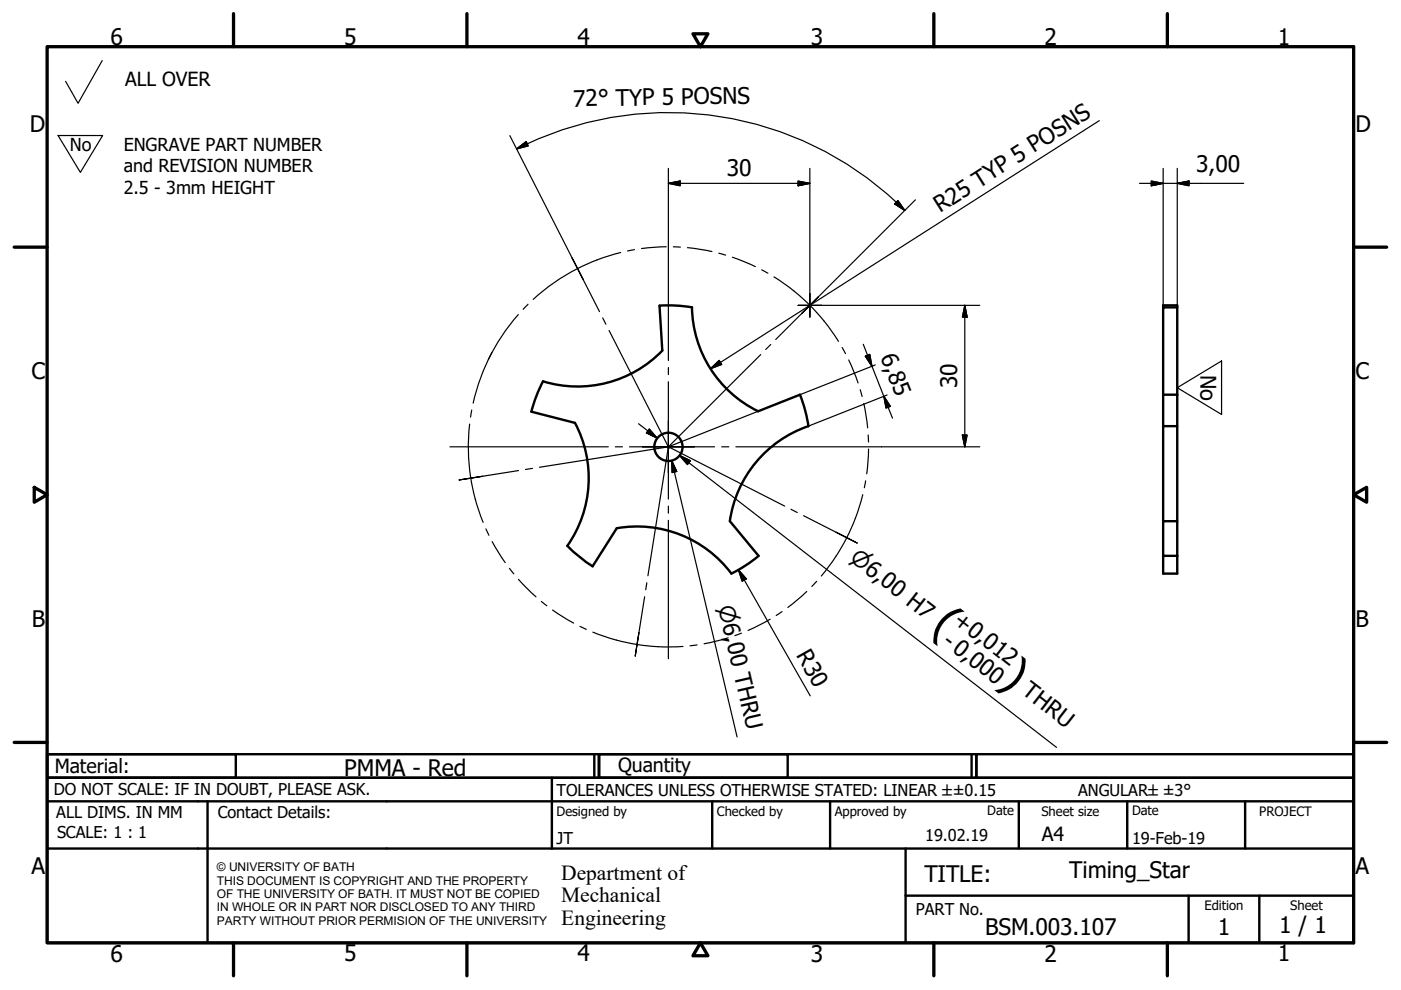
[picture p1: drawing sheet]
<svg xmlns="http://www.w3.org/2000/svg" width="297mm" height="210mm" viewBox="0 0 297 210" stroke-linecap="round" stroke-linejoin="round" font-family="sans-serif">
<!-- layer: Visible (ISO) -->
<g fill="none" stroke="#000" stroke-width=".51">
<path d="M140.4 74.3l-.6-9.5a30.9 30.9 0 0 1 6.9 .3 25 25 0 0 0 14 22.1M140.4 74.3a25 25 0 0 1-25.3 6.5 30 30 0 0 0-2.4 6.5l9.2 2.4M246.6 65.2v-.5h3v.5M121.9 89.6a25 25 0 0 1-1.6 26.1 30 30 0 0 0 5.3 4.4l5.1-8.1M160.7 87.2l8.9-3.5a30 30 0 0 1 1.8 6.7M171.4 90.4a25 25 0 0 0-16.7 20.1M246.6 83.7v-18.5h3v18.5M246.6 90.4h3v20.1M246.6 83.7h3M246.6 83.7v26.8M249.6 83.7v6.7M130.7 112a25 25 0 0 1 24.4 9.6"/>
<path d="M154.7 110.5l6.1 7.3M160.8 117.9a30 30 0 0 1-5.7 3.7M246.6 110.5h3v7.3h-3zM246.6 117.8v3.8h3v-3.8"/>
<circle cx="141.7" cy="94.7" r="3"/>
</g>
<!-- layer: Border (ISO) -->
<g fill="none" stroke="#000" stroke-width=".7">
<path d="M10 9.9h277v190h-277zM49.5 2.9v7M99 2.9v7M146.9 7.2h3.2l-1.6 2.7zM198 2.9v7M247.5 2.9v7M3 52.4h7M287 52.4h7M7.3 103.3l2.7 1.6-2.7 1.6zM287 104.9l2.8-1.6v3.2zM3 157.4h7M287 157.4h7"/>
<path d="M49.5 199.9v7M99 199.9v7M148.5 199.9l1.6 2.7h-3.2zM198 199.9v7M247.5 199.9v7"/>
</g>
<!-- layer: Title (ISO) -->
<g fill="none" stroke="#000" stroke-width=".51">
<path d="M10 159.9h40v5h-40zM10 159.9h117v5h-117zM126 159.9v5M127 159.9h40v5h-40zM127 159.9h80v5h-80zM206 159.9v5M207 159.9h80v5h-80zM10 169.9v-5h277v5M10 169.9h277v30h-277zM10 179.9h277M44 169.9v30M117 164.9v15"/>
<path d="M151 169.9v10M176 169.9v10M192 179.9v20M216 169.9v10M239 169.9v10M264 169.9v10M192 189.9h95M252 189.9v10M267 189.9v10"/>
</g>
<!-- layer: Sketch Geometry (ISO) -->
<path d="M21.7 12.8l-5.1 9.1-2.7-4.7M12.3 28.7h9.5l-4.8 7.8zM160.7 87.2l-19 7.5M249.6 82.2l9.4-5.7v11.4z" fill="none" stroke="#000" stroke-width=".25"/>
<path d="M240.2 82.2v.1" fill="none" stroke="#fff" stroke-width=".21"/>
<!-- layer: Center Mark (ISO) -->
<g fill="none" stroke="#000" stroke-width=".25">
<path d="M121.3 54.7l1.1 2.2-1.1-2.2M123.6 59.2l-1.2-2.3 4.7 9.2M141.7 48.4v28M127.8 67.4l.7 1.3M129.1 70.1l12.8 25M141.7 77.9v1.5M161.3 75.2l-19.8 19.7M163.4 73l-1.1 1.1M169.2 64.7h2.5h-2.5M169.9 66.5l1.8-1.8-7.2 7.3M171.7 62.2v2.5v-2.5M171.7 67.2v-2.5v2.5"/>
<path d="M173.5 63l-1.8 1.7 1.8-1.7M174.2 64.7h-2.5h2.5M95.4 94.7h33.6M109.9 99.8l-10.1 1.6 2.5-.4M112.9 99.3l-1.5 .2M130.5 94.7h1.5M133.5 94.7h8.2h-5.5M141.6 94.7l24.8 12.6M141.7 94.9l-4.3 27.2M141.7 80.9v13.8v-5.5M142.4 94.6l-28 4.5M147.2 94.7h-5.5h9.8"/>
<path d="M153 94.7h1.5M156 94.7h30.9M97.3 101.8l2.5-.4-2.5 .4M141.7 100.2v-5.5v11.1M141.7 107.3v1.5M141.7 110.3v29.4M167.7 108l1.3 .7M170.4 109.3l9.1 4.7-2.2-1.1M181.7 115.1l-2.2-1.1 2.2 1.1M134.7 139.1l.4-2.5-.4 2.5M136.7 126.5l-1.6 10.1 .4-2.4M137.1 123.6l-.2 1.4"/>
</g>
<!-- layer: Dimension (ISO) -->
<g fill="none" stroke="#000" stroke-width=".25">
<path d="M108.1 28.8l13.2 25.9M109.5 31.6l2.1-1.6 .4 .9zM109.5 31.6a71 71 0 0 1 82.3 13M141.7 38.9l2.5-.5v1zM141.7 38.9h30M141.7 35.7v12.7M169.2 38.4l2.5 .5-2.5 .5zM171.7 35.7v26.5M233.1 25.6l-82.5 52.6M241.6 38.9h22.1M244.1 38.4l2.5 .5-2.5 .5zM246.6 35.7v29.5"/>
<path d="M249.6 38.9l2.5-.5v1zM249.6 35.7v29.5M190.4 42.5l1.4 2.1-2.1-1.4zM194.1 42.4l-20.6 20.6M150.6 78.2l1.9-1.8 .5 .9zM174.2 64.7h33.5M183 73l6.2 15.7M183.5 75.5l.9-.4 .5 2.6zM185.6 77.4l-16 6.3M204.6 64.7l.4 2.5h-1zM204.6 64.7v30M135.4 89.8l3.9 3.1"/>
<path d="M137.7 91l1.6 1.9-2.2-1.1zM144.1 96.6l2.3 1.1-.6 .8zM146 98.1l-1.9-1.5 79.9 61.9M186.9 94.7h20.8M187.4 84l1.4 2.2-.9 .3zM188.1 83.7l-16.7 6.7M204 92.2h1l-.4 2.5zM156.5 120.8l1.7 1.9-.8 .5zM156.5 120.8l15.3 26.7"/>
</g>
<g fill="#000" stroke="#000" stroke-width=".25">
<path d="M109.5 31.6l2.1-1.6zM109.5 31.6l2.1-1.6 .4 .9zM141.7 38.9l2.5-.5zM141.7 38.9l2.5-.5v1zM169.2 39.4l2.5-.5zM169.2 38.4l2.5 .5-2.5 .5zM244.1 39.4l2.5-.5zM244.1 38.4l2.5 .5-2.5 .5zM249.6 38.9l2.5-.5zM249.6 38.9l2.5-.5v1zM189.7 43.2l2.1 1.4zM190.4 42.5l1.4 2.1-2.1-1.4z"/>
<path d="M150.6 78.2l1.9-1.8zM150.6 78.2l1.9-1.8 .5 .9zM183.5 75.5l1.4 2.2zM183.5 75.5l.9-.4 .5 2.6zM204.6 64.7l.4 2.5zM204.6 64.7l.4 2.5h-1zM137.1 91.8l2.2 1.1zM137.7 91l1.6 1.9-2.2-1.1zM144.1 96.6l2.3 1.1zM144.1 96.6l2.3 1.1-.6 .8zM187.4 84l1.4 2.2zM187.4 84l1.4 2.2-.9 .3z"/>
<path d="M204 92.2l.6 2.5zM204 92.2h1l-.4 2.5zM156.5 120.8l1.7 1.9zM156.5 120.8l1.7 1.9-.8 .5z"/>
</g>
<!-- layer: Centerline (ISO) -->
<g fill="none" stroke="#000" stroke-width=".25">
<path d="M131.6 53.5a42.4 42.4 0 0 0-18.6 10M134.5 52.9l-1.4 .3M141.3 52.3l-5.3 .4M142.8 52.3l1.5 .1M145.8 52.5l5.1 .8M152.4 53.7l1.5 .4M155.3 54.5l4.8 2M161.5 57.2l1.3 .7M164.1 58.7a42.4 42.4 0 0 1 13.7 13.7M104.3 74.7a42.4 42.4 0 0 0-4 10.8M109.9 66.7a42.4 42.4 0 0 0-6.4 9.5M112 64.5l-1.1 1.1"/>
<path d="M178.5 73.7l.8 1.3M179.9 76.3l2 4.9M99.6 89.9a42.4 42.4 0 0 0 2.8 20.9M100 87l-.2 1.4M182.4 82.6l.4 1.5M183.1 85.5l.9 5.2M184.1 92.2v1.5M184.1 95.2l-.3 5.3M103 112.1l.7 1.4M104.3 114.8l2.8 4.5M177.3 117.9l-3.2 4.2M182.9 104.9a42.4 42.4 0 0 1-5.6 13"/>
<path d="M183.5 102l-.2 1.4M108 120.5l.9 1.2M109.9 122.8l3.7 3.7M114.8 127.5l1.1 .9M117.2 129.3l4.4 2.8M123 132.8l1.3 .6M125.7 134a42.4 42.4 0 0 0 19.1 3.1M147.8 136.7l-1.5 .2M154.4 135.2l-5.1 1.3M157.2 134.2l-1.4 .6M163.3 131.3l-4.7 2.4M165.8 129.7l-1.2 .8"/>
<path d="M171 125.4l-4 3.4M173.1 123.3l-1 1"/>
</g>
<!-- layer: Symbol (ISO) -->
<path d="M142.4 97.7l1.1 2.3-1 .2zM142.4 97.7l13.9 58.5" fill="none" stroke="#000" stroke-width=".25"/>
<path d="M142.4 97.7l1.1 2.3zM142.4 97.7l1.1 2.3-1 .2z" fill="#000" stroke="#000" stroke-width=".25"/>
<g font-size="9.7">
<text x="197.3" y="133.4" transform="rotate(38 197.3 133.4)">(</text>
<text x="211.8" y="144.6" transform="rotate(38 211.8 144.6)">)</text>
</g>
<g font-size="4.8">
<text x="23.4" y="9.5">6</text>
<text x="72.9" y="9.5">5</text>
<text x="122.4" y="9.5">4</text>
<text x="171.9" y="9.5">3</text>
<text x="221.4" y="9.5">2</text>
<text x="270.9" y="9.5">1</text>
<text x="121.5" y="22.6" transform="rotate(-1 121.5 22.6)">72°TYP 5 POSNS</text>
<text x="6.3" y="27.9">D</text>
<text x="287.4" y="27.9">D</text>
<text x="154.1" y="37.3">30</text>
<text x="253.6" y="36.5">3,00</text>
<text x="199.3" y="45.2" transform="rotate(-33 199.3 45.2)">R25 TYP 5 POSNS</text>
<text x="186.6" y="75.6" transform="rotate(68 186.6 75.6)">6,85</text>
<text x="6.7" y="80.4">C</text>
<text x="202.9" y="82.4" transform="rotate(-90 202.9 82.4)">30</text>
<text x="287.4" y="80.4">C</text>
<text x="6.8" y="132.9">B</text>
<text x="199.6" y="136.5" transform="rotate(38 199.6 136.5)">- 0,000</text>
<text x="201.9" y="132.1" transform="rotate(38 201.9 132.1)">+0,012</text>
<text x="287.4" y="132.9">B</text>
<text x="168.7" y="139" transform="rotate(60 168.7 139)">R30</text>
<text x="216.5" y="147" transform="rotate(38 216.5 147)">THRU</text>
<text x="73" y="164.6">PMMA - Red</text>
<text x="6.7" y="185.4">A</text>
<text x="287.4" y="185.4">A</text>
<text x="196" y="187">TITLE:</text>
<text x="226.7" y="186.2">Timing_Star</text>
<text x="271.2" y="197.9">1 / 1</text>
<text x="23.4" y="203.9">6</text>
<text x="72.9" y="203.8">5</text>
<text x="122.4" y="203.8">4</text>
<text x="171.9" y="203.9">3</text>
<text x="208.9" y="198.2">BSM.003.107</text>
<text x="221.4" y="203.9">2</text>
<text x="258.2" y="198.2">1</text>
<text x="270.9" y="203.8">1</text>
</g>
<g font-size="4.6">
<text x="254.5" y="79.5" transform="rotate(90 254.5 79.5)">No</text>
<text x="180" y="118.8" transform="rotate(38 180 118.8)">⌀6,00 H7</text>
<text x="152.2" y="128.7" transform="rotate(77 152.2 128.7)">⌀6,00 THRU</text>
<text x="119" y="186.5">Department of</text>
<text x="119" y="191.3">Mechanical</text>
<text x="119" y="196">Engineering</text>
</g>
<g font-size="4.1">
<text x="26.5" y="18.3">ALL OVER</text>
<text x="11.6" y="163.9">Material:</text>
<text x="131" y="163.7">Quantity</text>
<text x="220.9" y="178.4">A4</text>
</g>
<g font-size="3.8">
<text x="14.8" y="32.1">No</text>
<text x="26.2" y="32">ENGRAVE PART NUMBER</text>
<text x="26.2" y="36.5">and REVISION NUMBER</text>
<text x="26.2" y="41">2.5 - 3mm HEIGHT</text>
</g>
<g font-size="3.5">
<text x="11.4" y="168.5">DO NOT SCALE: IF IN DOUBT, PLEASE ASK.</text>
<text x="11.9" y="173.5">ALL DIMS. IN MM</text>
<text x="46.2" y="173.5">Contact Details:</text>
<text x="118" y="168.8">TOLERANCES UNLESS OTHERWISE STATED: LINEAR ±±0.15</text>
<text x="228.6" y="168.8">ANGULAR±±3°</text>
<text x="12.1" y="177.6">SCALE: 1 : 1</text>
<text x="118" y="178.9">JT</text>
<text x="196.2" y="178.3">19.02.19</text>
<text x="240" y="178.9">19-Feb-19</text>
<text x="194.2" y="194.1">PART No.</text>
</g>
<g font-size="2.8">
<text x="118" y="173">Designed by</text>
<text x="152" y="173">Checked by</text>
<text x="177" y="173">Approved by</text>
<text x="209.3" y="172.9">Date</text>
<text x="220.8" y="173">Sheet size</text>
<text x="240" y="172.9">Date</text>
<text x="267" y="172.9">PROJECT</text>
<text x="255.4" y="193">Edition</text>
<text x="273.6" y="193">Sheet</text>
</g>
<g font-size="2.5">
<text x="46" y="184.7">© UNIVERSITY OF BATH</text>
<text x="46" y="187.6">THIS DOCUMENT IS COPYRIGHT AND THE PROPERTY</text>
<text x="46" y="190.4">OF THE UNIVERSITY OF BATH. IT MUST NOT BE COPIED</text>
<text x="46" y="193.2">IN WHOLE OR IN PART NOR DISCLOSED TO ANY THIRD</text>
<text x="46" y="196.1">PARTY WITHOUT PRIOR PERMISION OF THE UNIVERSITY</text>
</g>
</svg>
